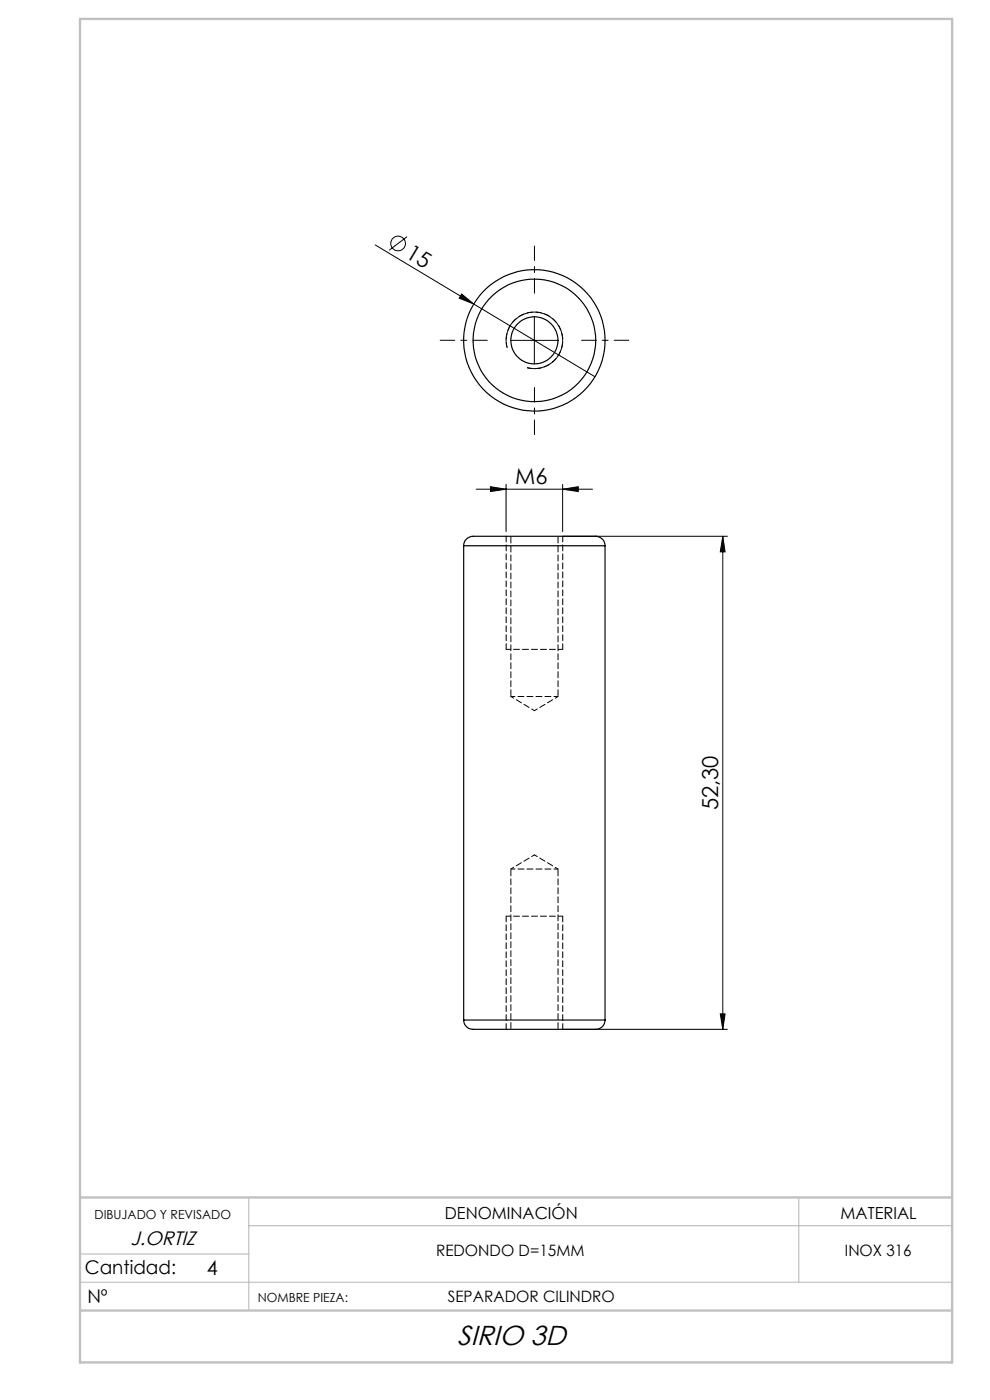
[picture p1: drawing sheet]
<svg xmlns="http://www.w3.org/2000/svg" width="210mm" height="297mm" viewBox="0 0 210 297" stroke-linecap="round" stroke-linejoin="round" font-family="sans-serif">
<g fill="none" stroke="#000" stroke-width=".21">
<path d="M79.6 52l46.6 27.9M86.4 50.2l-3.9 2.9M97.9 62.4l2.6 2.1-3.1-1.3zM107.6 73.8a6 6 0 0 1 5.2-7.6 6 6 0 0 1 6.5 6.5 6 6 0 0 1-7.5 5.3M108.3 72.2h10.1M113.3 67.2v10M101 103.8h24.7M104 103.3l3.4 .5-3.4 .5zM107.4 102.8v10M119.3 103.8l3.4-.5v1zM119.3 102.8v10M119.3 113.8h35"/>
<path d="M153.3 113.8v104.6M153.3 113.8l.5 3.3h-1zM119.3 218.4h35M152.8 215.1h1l-.5 3.3z"/>
<circle cx="84.5" cy="51.7" r="1.56"/>
</g>
<path d="M111.8 78a6 6 0 0 0 7.5-5.3 6 6 0 0 0-6.5-6.5 6 6 0 0 0-5.2 7.5" fill="none" stroke="#000" stroke-width=".21" stroke-dasharray="1.3 .6" stroke-dashoffset=".2" stroke-linecap="butt"/>
<path d="M52.8 254v24M169.4 254v18M17 272h185M17 266h35.8M52.8 260h149.2" fill="none" stroke="#c0c0c0" stroke-width=".25"/>
<path d="M17 4h185v285h-185zM17 254h185M17 278h185" fill="none" stroke="#c0c0c0" stroke-width=".5"/>
<path d="M107.4 113.8v24M119.4 113.8v24M107.4 218.4v-24M119.4 218.4v-24" fill="none" stroke="#000" stroke-width=".21" stroke-dasharray="1.3 .6" stroke-dashoffset=".1"/>
<path d="M107.4 137.8h12M119.4 194.4h-12" fill="none" stroke="#000" stroke-width=".21" stroke-dasharray="1.3 .6" stroke-dashoffset=".3"/>
<path d="M103.4 72.2h-10M113.4 62.2v-10M123.4 72.2h10M113.4 82.2v10" fill="none" stroke="#000" stroke-width=".21" stroke-dasharray="15.2 1.3 1.3 1.3" stroke-dashoffset="12.1"/>
<g fill="#000">
<path d="M97.9 62.4l2.6 2.1-3.1-1.3z"/>
<path d="M119.3 103.8l3.4-.5v1zM104 103.3l3.4 .5-3.4 .5z"/>
<path d="M153.3 113.8l.5 3.3h-1zM152.8 215.1h1l-.5 3.3z"/>
</g>
<g fill="none" stroke="#000" stroke-width=".25">
<path d="M98.4 115.8a2.26 2.26 0 0 1 2.7-2h24.3a2.35 2.35 0 0 1 2.9 2M98.4 115.8h29.9M98.4 115.8v100.6M128.3 115.8v100.6M98.4 216.4a2.2 2.2 0 0 0 2.7 2h24.6a2.13 2.13 0 0 0 2.6-2M98.4 216.4h29.9"/>
<circle cx="113.4" cy="72.2" r="5"/>
<circle cx="113.4" cy="72.2" r="15"/>
<circle cx="113.4" cy="72.2" r="13"/>
</g>
<path d="M108.4 147.8h10M118.4 184.4h-10" fill="none" stroke="#000" stroke-width=".21" stroke-dasharray="1.3 .6" stroke-dashoffset=".4"/>
<path d="M108.4 113.8v34M118.4 147.8v-34M108.4 184.4v34M118.4 218.4v-34" fill="none" stroke="#000" stroke-width=".21" stroke-dasharray="1.3 .6" stroke-dashoffset="-.2"/>
<path d="M108.4 147.8l5 3M113.4 150.8l5-3M113.4 181.4l-5 3M118.4 184.4l-5-3" fill="none" stroke="#000" stroke-width=".21" stroke-dasharray="1.3 .6" stroke-dashoffset=".6"/>
<text font-size="5.8" x="97" y="285.2">SIRIO 3D</text>
<g font-size="4.7">
<text x="85.8" y="54.4" transform="rotate(31 85.8 54.4)">15</text>
<text x="109.3" y="102.7">M6</text>
<text x="152.3" y="171.9" transform="rotate(-90 152.3 171.9)">52,30</text>
</g>
<text font-size="4.2" x="43.8" y="270.4">4</text>
<text font-size="4.1" x="27.7" y="264.1">J.ORTIZ</text>
<g font-size="4">
<text x="18" y="270.3">Cantidad:</text>
<text x="18.5" y="276.3">Nº</text>
</g>
<g font-size="3.5">
<text x="94.4" y="258.6">DENOMINACIÓN</text>
<text x="178.3" y="258.6">MATERIAL</text>
</g>
<g font-size="3.3">
<text x="92.5" y="266.4">REDONDO D=15MM</text>
<text x="179.2" y="266.4">INOX 316</text>
<text x="95" y="276.1">SEPARADOR CILINDRO</text>
</g>
<g font-size="2.7">
<text x="20.1" y="258.6">DIBUJADO Y REVISADO</text>
<text x="54.7" y="276.1">NOMBRE PIEZA:</text>
</g>
</svg>
